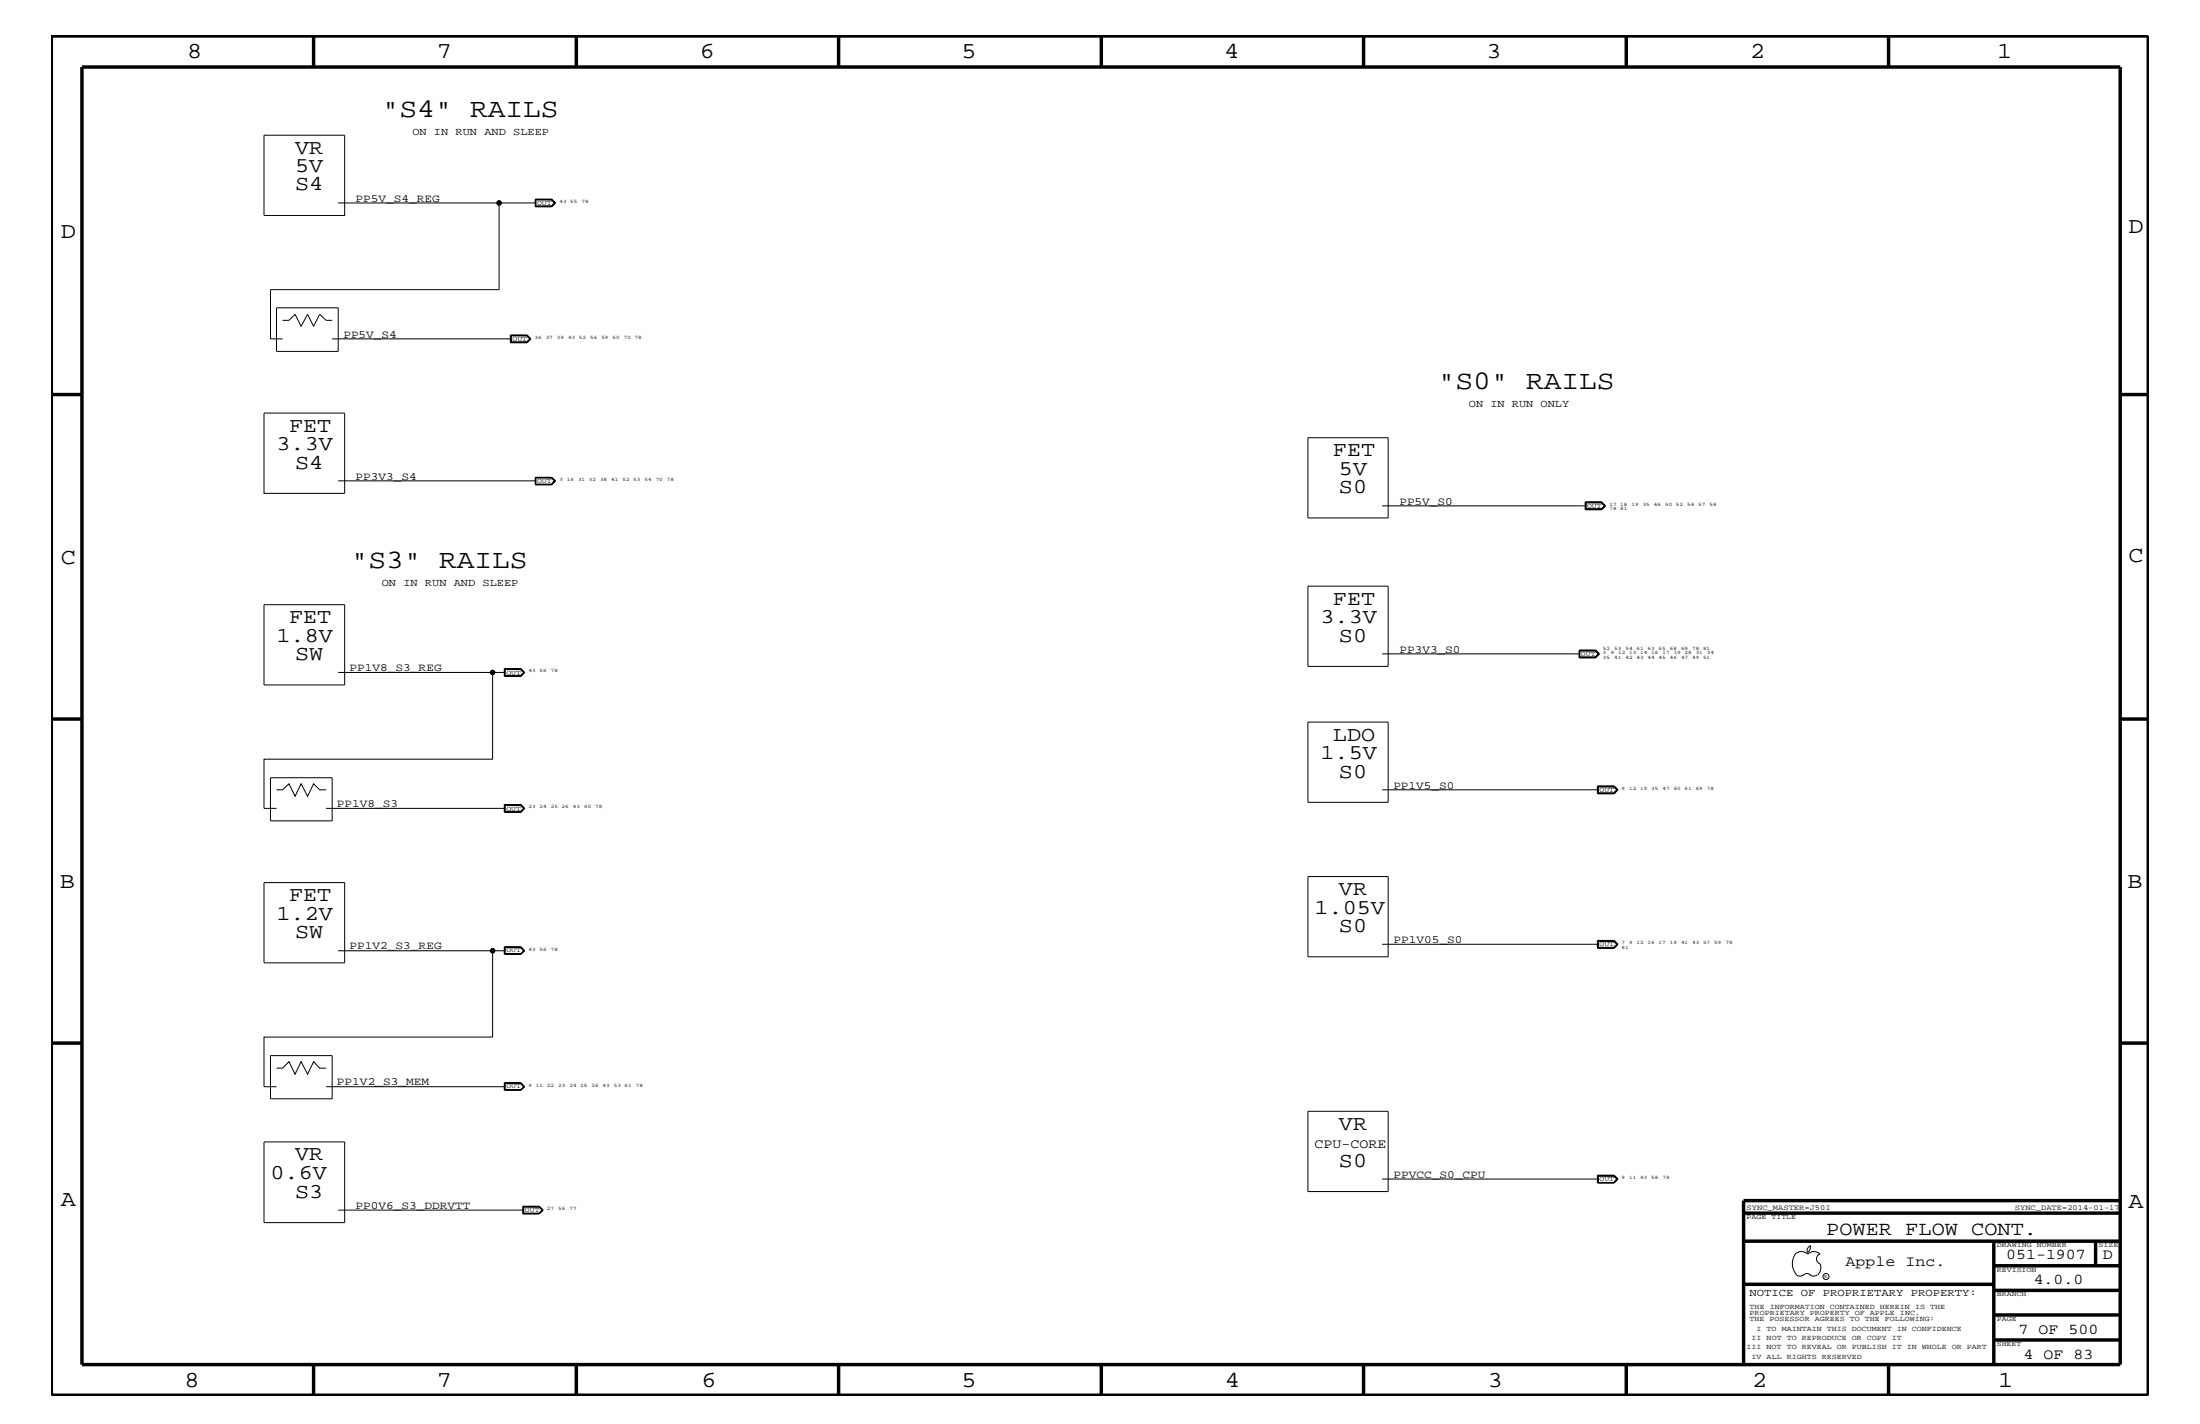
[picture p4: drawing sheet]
<svg xmlns="http://www.w3.org/2000/svg" width="432mm" height="279mm" viewBox="0 0 432 279" stroke-linecap="round" stroke-linejoin="round" font-family="sans-serif">
<g fill="none" stroke="#000" stroke-width=".2">
<path d="M51.8 26.5h15.8v15.8h-15.8zM66.4 39.8h38.8M98 39.8v17h-44.9v9.7h2.4M105.1 39.1h3.2l.8 .7-.8 .8h-3.2zM105.1 39.1h3.2M105.2 39.2h3l.6 .6-.6 .6h-3M105.2 39.1v1.4M108.3 39.1l.7 .7-.7 .7M108.3 39.1l.6 .7-.6 .7M105.1 40.5h3.2M54.3 60.4h12.1v8.5h-12.1zM55.5 62.9h1.2l1.2-1.2 1.2 2.3 1.3-2.3 1.2 2.3 1.1-2.3 1.3 1.2h1.2"/>
<path d="M65.2 66.5h35.1M100.2 65.7h3.3l.7 .8-.7 .8h-3.3zM100.2 65.8h3.3l.6 .7-.6 .7h-3.3zM100.3 65.9h3.1l.6 .6-.6 .6h-3.1M100.3 65.8v1.4M103.4 65.8l.7 .7-.7 .7M51.8 81.1h15.8v15.7h-15.8zM66.4 94.3h38.8M105.2 93.8h3.1l.6 .5-.6 .7h-3.1zM108.2 93.8l.6 .5-.6 .7M108.3 93.7h-3.2v1.4h3.2M108.3 93.7l.8 .6-.8 .8"/>
<path d="M108.3 93.7l.7 .6-.7 .8M256.7 85.9h15.8v15.7h-15.8zM271.3 99.3h40M311.2 98.5h3.2l.7 .8-.7 .7h-3.2zM311.2 98.6h3.2l.6 .7-.6 .6h-3.2zM314.4 98.5l.6 .8-.6 .6h-3.2M315 99.3l-.7 .6M315 99.3l-.7-.6h-3v1.2M51.8 118.6h15.8v15.8h-15.8zM256.7 115h15.8v15.8h-15.8zM66.4 131.9h30.3M99 131.2h3.3l.7 .7-.7 .8h-3.3z"/>
<path d="M99.1 131.3h3.1M99.1 131.9h-2.4v17.1h-44.9v9.6h2.5M99.1 131.3v1.2h3.1l.6-.6-.6-.6M102.2 131.3l.7 .6-.7 .7h-3.1M103 131.9l-.8-.6h-3.1v1.4M103 131.9l-.8 .8M271.3 128.3h38.7M310 127.5h3.2l.7 .8-.7 .8h-3.2zM310 127.6h3.2l.7 .7-.7 .8M310 127.7h3.1l.7 .6-.7 .7h-3.1zM313.1 127.7l.6 .6-.6 .6h-3.1M53.1 152.6h12.1v8.5h-12.1z"/>
<path d="M54.3 155h1.2l1.2-1.2 1.2 2.4 1.2-2.4 1.3 2.4 1.2-2.4 1.1 1.2h1.3M64 158.6h35.1M99 157.8h3.3l.7 .8-.7 .8h-3.3zM99.1 158h3.1M99.1 158v1.2h3.1l.6-.6-.6-.6M102.2 158l.7 .6-.7 .7h-3.1M103 158.6l-.8-.7h-3.1v1.5M103 158.6l-.8 .8M256.7 141.7h15.8v15.7h-15.8zM271.3 155h42.4M313.5 154.2h3.3l.8 .8-.8 .7h-3.3zM313.6 155.7v-1.4h3.2l.7 .7-.7 .7"/>
<path d="M313.7 154.4h3l.7 .6-.7 .6h-3zM316.7 154.4l.6 .6-.6 .6h-3M51.8 173.2h15.8v15.7h-15.8zM256.7 172h15.8v15.7h-15.8zM66.4 186.5h30.3M99 185.8h3.3l.7 .7-.7 .7h-3.3zM99.1 187.1h3.1M99.1 185.8v1.4M99.1 185.9h3.1M99.1 186.5h-2.4v17h-44.9v9.7h2.5M99.1 185.9v1.2M102.2 185.8l.8 .7"/>
<path d="M102.2 185.9l.7 .6-.7 .6M102.2 185.9l.6 .6-.6 .6M103 186.5l-.8 .7M271.3 185.3h42.4M313.5 184.5h3.3l.8 .8-.8 .7h-3.3zM313.6 186v-1.4h3.2l.7 .7-.7 .7M313.7 184.7h3l.7 .6-.7 .7h-3zM316.7 184.7l.6 .6-.6 .6h-3M53.1 207.1h12.1v8.5h-12.1zM54.3 209.6h1.2l1.2-1.3 1.2 2.5 1.2-2.5 1.3 2.5 1.2-2.5 1.1 1.3h1.3M64 213.2h35.1M99 212.5h3.3l.7 .7-.7 .7h-3.3z"/>
<path d="M99.1 212.5v1.4M99.1 213.8h3.1M99.1 212.5h3.1M99.1 212.5v1.3M102.2 212.5l.8 .7M102.2 212.5l.7 .7-.7 .6M102.2 212.5l.6 .7-.6 .6M103 213.2l-.8 .7M256.7 218h15.8v15.8h-15.8zM51.8 224.1h15.8v15.8h-15.8zM66.4 237.4h36.4M102.6 236.7h3.2l.8 .7-.8 .8h-3.2z"/>
<path d="M102.8 236.8h3l.6 .6-.6 .6h-3zM105.8 236.8h-3.1v1.3h3.1M105.8 236.8l.8 .6M105.8 236.8l.7 .6-.7 .7M106.6 237.4l-.8 .7M271.3 231.3h42.4M313.5 230.6h3.3l.8 .7-.8 .8h-3.3zM313.6 232.1v-1.4h3.2l.7 .6-.7 .8M316.7 230.7h-3v1.3h3M316.7 230.7l.7 .6-.7 .7M316.7 230.7l.6 .6-.6 .7M352.3 246.1a1.69 1.69 0 0 1 2.5 0"/>
<path d="M352.4 246a3.3 3.3 0 0 0 .2 4.1M352.6 250.2l.7 .2 .7-.2M354 250.2l.7-.3 .7 .3M354.8 246.1a1.69 1.69 0 0 1 2.4 0M355.2 250.2l.7 .2 .7-.2M355.3 244.4v.3a1.18 1.18 0 0 1-.6 1.1M355.4 244.4a.99 .99 0 0 0-.6 1.4M357.2 246a1.04 1.04 0 0 0-.7 1 1.04 1.04 0 0 0 .7 1M357.3 248l.1 .7a2.11 2.11 0 0 1-.6 1.5"/>
<circle cx="98" cy="39.8" r=".42"/>
<circle cx="96.7" cy="131.9" r=".42"/>
<circle cx="96.7" cy="186.5" r=".42"/>
<circle cx="358.4" cy="250.5" r=".59"/>
</g>
<g fill="none" stroke="#000" stroke-width=".68" stroke-linecap="butt">
<path d="M10.1 7.1h411.5v266.7h-411.5zM16.1 13.2h400v254.5h-400zM61.6 7.1v6.1M113.1 7.1v6.1M164.6 7.1v6.1M216.2 7.1v6.1M267.6 7.1v6.1M319.2 7.1v6.1M370.7 7.1v6.1M10.1 77.4h6M416.1 77.4h5.5M10.1 141.1h6"/>
<path d="M416.1 141.1h5.5M10.1 204.7h6M416.1 204.7h5.5M342.2 238h73.9M416.1 235.6h-73.9v32.1M342.2 243.5h73.9M342.2 252h49.1M391.3 248.4h24.8M391.3 243.5v24.2M391.3 258h24.8M391.3 253.2h24.8M411.3 243.5v4.9"/>
<path d="M61.6 267.7v6.1M113.1 267.7v6.1M164.6 267.7v6.1M216.2 268v5.8M267.6 267.7v6.1M319.2 267.7v6.1M370.7 267.7v6.1M391.3 262.9h24.8"/>
</g>
<g fill="#000">
<circle cx="98" cy="39.8" r=".42"/>
<circle cx="96.7" cy="131.9" r=".42"/>
<circle cx="96.7" cy="186.5" r=".42"/>
</g>
<g font-size="5.2">
<text x="74.9" y="22.9">&quot;S4&quot; RAILS</text>
<text x="282.2" y="76.2">&quot;S0&quot; RAILS</text>
<text x="68.8" y="111.4">&quot;S3&quot; RAILS</text>
</g>
<g font-size="4.5">
<text x="36.7" y="11.5">8</text>
<text x="85.8" y="11.5">7</text>
<text x="137.3" y="11.5">6</text>
<text x="188.7" y="11.5">5</text>
<text x="240.3" y="11.5">4</text>
<text x="291.8" y="11.5">3</text>
<text x="343.5" y="11.5">2</text>
<text x="392" y="11.5">1</text>
<text x="11.9" y="46.8">D</text>
<text x="417.7" y="45.7">D</text>
<text x="11.9" y="110.6">C</text>
<text x="417.7" y="110.3">C</text>
<text x="11.8" y="174.3">B</text>
<text x="417.6" y="174.2">B</text>
<text x="11.9" y="236.7">A</text>
<text x="417.7" y="237.1">A</text>
<text x="36.2" y="272.1">8</text>
<text x="85.8" y="272.1">7</text>
<text x="137.7" y="272.1">6</text>
<text x="188.7" y="272.1">5</text>
<text x="240.4" y="272.1">4</text>
<text x="292" y="272.1">3</text>
<text x="343.9" y="272.1">2</text>
<text x="392.2" y="272.1">1</text>
</g>
<g font-size="4.1">
<text x="57.9" y="30.2">VR</text>
<text x="57.9" y="33.7">5V</text>
<text x="57.9" y="37.4">S4</text>
<text x="54.3" y="88.3">3.3V</text>
<text x="56.7" y="84.7">FET</text>
<text x="261.6" y="89.5">FET</text>
<text x="57.9" y="92">S4</text>
<text x="262.8" y="93.2">5V</text>
<text x="262.8" y="96.8">S0</text>
<text x="261.6" y="118.6">FET</text>
<text x="54.3" y="125.9">1.8V</text>
<text x="56.7" y="122.3">FET</text>
<text x="259.2" y="122.3">3.3V</text>
<text x="262.8" y="125.9">S0</text>
<text x="57.9" y="129.6">SW</text>
<text x="259.2" y="149">1.5V</text>
<text x="261.6" y="145.3">LDO</text>
<text x="262.8" y="152.6">S0</text>
<text x="56.7" y="176.8">FET</text>
<text x="258" y="179.3">1.05V</text>
<text x="262.8" y="175.6">VR</text>
<text x="54.3" y="180.5">1.2V</text>
<text x="57.9" y="184.1">SW</text>
<text x="262.8" y="182.9">S0</text>
<text x="262.8" y="221.7">VR</text>
<text x="57.9" y="227.7">VR</text>
<text x="53.1" y="231.3">0.6V</text>
<text x="262.8" y="229">S0</text>
<text x="57.9" y="235">S3</text>
</g>
<text font-size="3.9" x="358.4" y="242.3">POWER FLOW CONT.</text>
<g font-size="3">
<text x="362.2" y="248.4">Apple Inc.</text>
<text x="393.7" y="247.1">051-1907</text>
<text x="399.2" y="252">4.0.0</text>
<text x="412.7" y="247.1">D</text>
<text x="396.2" y="261.6">7 OF 500</text>
<text x="397.2" y="266.6">4 OF 83</text>
</g>
<text font-size="2.6" x="258" y="225.3">CPU-CORE</text>
<g font-size="2.2">
<text x="69.8" y="39.6">PP5V_S4_REG</text>
<text x="67.4" y="66.2">PP5V_S4</text>
<text x="69.8" y="94.2">PP3V3_S4</text>
<text x="274.7" y="99">PP5V_S0</text>
<text x="68.6" y="131.7">PP1V8_S3_REG</text>
<text x="274.7" y="128">PP3V3_S0</text>
<text x="273.5" y="154.7">PP1V5_S0</text>
<text x="66.1" y="158.4">PP1V8_S3</text>
<text x="273.5" y="185">PP1V05_S0</text>
<text x="68.6" y="186.3">PP1V2_S3_REG</text>
<text x="66.1" y="213">PP1V2_S3_MEM</text>
<text x="273.5" y="231.1">PPVCC_S0_CPU</text>
<text x="69.8" y="237.2">PP0V6_S3_DDRVTT</text>
</g>
<g font-size="2.1">
<text x="80.9" y="26.5">ON IN RUN AND SLEEP</text>
<text x="288.3" y="79.9">ON IN RUN ONLY</text>
<text x="74.9" y="115">ON IN RUN AND SLEEP</text>
<text x="343.4" y="254.4">NOTICE OF PROPRIETARY PROPERTY:</text>
</g>
<g font-size="1.5">
<text x="342.8" y="237.4">SYNC_MASTER=J50I</text>
<text x="395.5" y="237.4">SYNC_DATE=2014-01-17</text>
</g>
<g font-size="1.4">
<text x="105.4" y="40.2">OUT</text>
<text x="100.6" y="66.8">OUT</text>
<text x="105.4" y="94.8">OUT</text>
<text x="311.5" y="99.6">OUT</text>
<text x="310.3" y="128.7">OUT</text>
<text x="99.4" y="132.4">OUT</text>
<text x="313.9" y="155.4">OUT</text>
<text x="99.4" y="159">OUT</text>
<text x="313.9" y="185.7">OUT</text>
<text x="99.4" y="186.9">OUT</text>
<text x="99.4" y="213.6">OUT</text>
<text x="313.9" y="231.8">OUT</text>
<text x="103" y="237.8">OUT</text>
<text x="342.8" y="239.2">PAGE TITLE</text>
<text x="391.9" y="244.7">DRAWING NUMBER</text>
<text x="411.9" y="244.7">SIZE</text>
<text x="391.9" y="249.5">REVISION</text>
<text x="343.4" y="256.8">THE INFORMATION CONTAINED HEREIN IS THE</text>
<text x="391.9" y="254.4">BRANCH</text>
<text x="343.4" y="258">PROPRIETARY PROPERTY OF APPLE INC.</text>
<text x="343.4" y="259.3">THE POSESSOR AGREES TO THE FOLLOWING:</text>
<text x="343.8" y="262.9">II NOT TO REPRODUCE OR COPY IT</text>
<text x="344.8" y="261.1">I TO MAINTAIN THIS DOCUMENT IN CONFIDENCE</text>
<text x="391.9" y="259.3">PAGE</text>
<text x="342.8" y="264.7">III NOT TO REVEAL OR PUBLISH IT IN WHOLE OR PART</text>
<text x="343.8" y="266.6">IV ALL RIGHTS RESERVED</text>
<text x="391.9" y="264.1">SHEET</text>
</g>
<g font-size="1">
<text x="109.8" y="39.8">43 55</text>
<text x="114.1" y="39.8">78</text>
<text x="104.9" y="66.5">36</text>
<text x="107.1" y="66.5">37</text>
<text x="109.3" y="66.5">39</text>
<text x="111.5" y="66.5">43 52</text>
<text x="115.8" y="66.5">56</text>
<text x="118" y="66.5">59</text>
<text x="120.2" y="66.5">60</text>
<text x="122.4" y="66.5">70 78</text>
<text x="109.8" y="94.3">3</text>
<text x="111.3" y="94.3">16</text>
<text x="113.5" y="94.3">31 32</text>
<text x="117.8" y="94.3">38</text>
<text x="120" y="94.3">41</text>
<text x="122.2" y="94.3">52 53</text>
<text x="126.5" y="94.3">54</text>
<text x="128.7" y="94.3">70</text>
<text x="130.9" y="94.3">78</text>
<text x="315.9" y="99.3">17 18</text>
<text x="315.9" y="100.1">78 81</text>
<text x="320.2" y="99.3">19</text>
<text x="322.4" y="99.3">35</text>
<text x="324.6" y="99.3">46</text>
<text x="326.8" y="99.3">50 52</text>
<text x="331.1" y="99.3">54</text>
<text x="333.3" y="99.3">57</text>
<text x="335.5" y="99.3">58</text>
<text x="103.7" y="131.9">43</text>
<text x="105.9" y="131.9">56</text>
<text x="108.1" y="131.9">78</text>
<text x="314.6" y="128.3">3</text>
<text x="314.6" y="129.2">35</text>
<text x="314.6" y="127.5">52</text>
<text x="316.1" y="128.3">9</text>
<text x="316.8" y="129.2">41</text>
<text x="316.8" y="127.5">53</text>
<text x="317.6" y="128.3">12</text>
<text x="319" y="129.2">42</text>
<text x="319" y="127.5">54</text>
<text x="319.8" y="128.3">13 14</text>
<text x="321.2" y="129.2">43 44</text>
<text x="321.2" y="127.5">61 63</text>
<text x="324.1" y="128.3">16</text>
<text x="325.5" y="129.2">45</text>
<text x="325.5" y="127.5">65</text>
<text x="326.3" y="128.3">17</text>
<text x="327.7" y="129.2">46</text>
<text x="327.7" y="127.5">68</text>
<text x="328.5" y="128.3">19 28</text>
<text x="329.9" y="129.2">47</text>
<text x="329.9" y="127.5">69</text>
<text x="332.1" y="129.2">49 51</text>
<text x="332.1" y="127.5">78 81</text>
<text x="332.8" y="128.3">31</text>
<text x="335" y="128.3">34</text>
<text x="318.3" y="155">9</text>
<text x="319.8" y="155">12 19</text>
<text x="324.1" y="155">35</text>
<text x="326.3" y="155">47</text>
<text x="328.5" y="155">60 61</text>
<text x="332.8" y="155">69</text>
<text x="335" y="155">78</text>
<text x="103.7" y="158.6">23</text>
<text x="105.9" y="158.6">24</text>
<text x="108.1" y="158.6">25 26</text>
<text x="112.4" y="158.6">43</text>
<text x="114.6" y="158.6">60</text>
<text x="116.8" y="158.6">78</text>
<text x="318.3" y="185.3">7</text>
<text x="319.8" y="185.3">9</text>
<text x="321.2" y="185.3">12 16</text>
<text x="325.5" y="185.3">17</text>
<text x="327.7" y="185.3">19</text>
<text x="329.9" y="185.3">41</text>
<text x="332.1" y="185.3">43 57</text>
<text x="336.5" y="185.3">59</text>
<text x="338.7" y="185.3">78</text>
<text x="103.7" y="186.5">43</text>
<text x="105.9" y="186.5">56</text>
<text x="108.1" y="186.5">78</text>
<text x="318.3" y="186.2">81</text>
<text x="103.7" y="213.2">9</text>
<text x="105.2" y="213.2">11</text>
<text x="107.4" y="213.2">22</text>
<text x="109.6" y="213.2">23</text>
<text x="111.8" y="213.2">24 25</text>
<text x="116.1" y="213.2">26</text>
<text x="118.3" y="213.2">43</text>
<text x="120.5" y="213.2">53 61</text>
<text x="124.8" y="213.2">78</text>
<text x="318.3" y="231.3">9</text>
<text x="319.8" y="231.3">11 43</text>
<text x="324.1" y="231.3">58</text>
<text x="326.3" y="231.3">78</text>
<text x="107.4" y="237.4">27</text>
<text x="109.6" y="237.4">56</text>
<text x="111.8" y="237.4">77</text>
<text x="358.1" y="250.7">R</text>
</g>
</svg>
